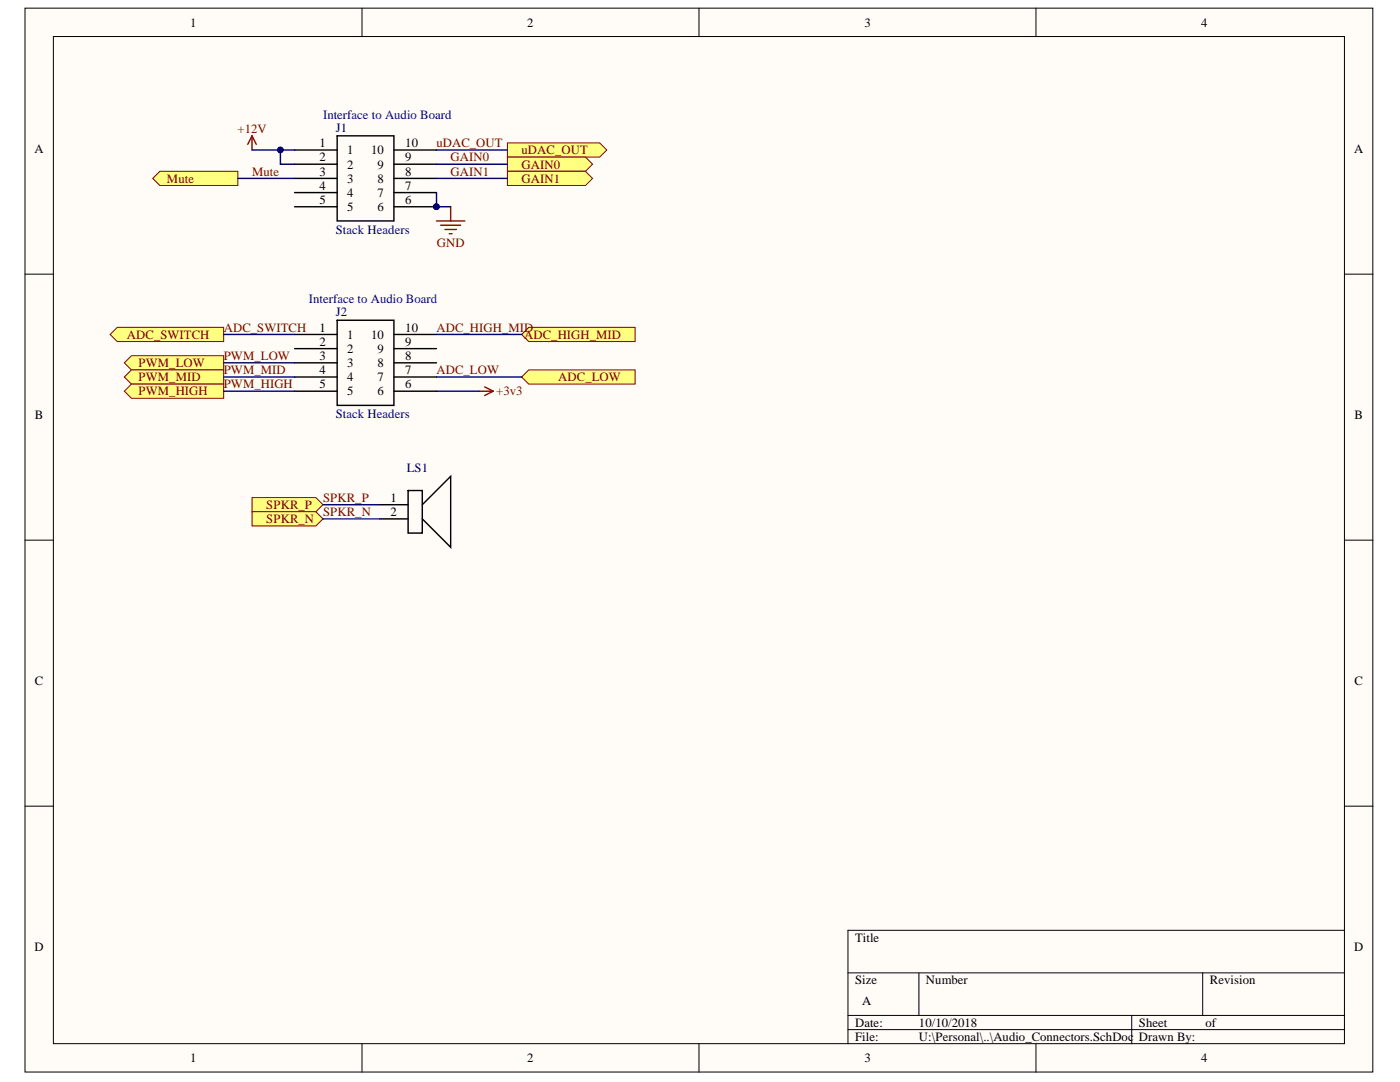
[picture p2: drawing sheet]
<svg xmlns="http://www.w3.org/2000/svg" width="279mm" height="216mm" viewBox="0 0 279 216" stroke-linecap="round" stroke-linejoin="round" font-family="sans-serif">
<g fill="#fffcf8" stroke="#000" stroke-width=".2">
<path d="M5 1.6h269v212.3h-269z"/>
<path d="M10.7 7.3h257.6v201h-257.6z"/>
</g>
<g fill="none" stroke="#000" stroke-width=".2">
<path d="M72.2 1.6v5.7M139.5 1.6v5.7M206.8 1.6v5.7M5 54.7h5.7M268.3 54.7h5.7M5 107.8h5.7M268.3 107.8h5.7M5 160.9h5.7M268.3 160.9h5.7M169.2 194.1h99.1M183.4 194.1v8.5M240 194.1v8.5"/>
<path d="M268.3 185.6h-99.1v22.7M72.2 208.3v5.6M139.5 208.3v5.6M169.2 202.6h99.1M169.2 205.4h99.1M206.8 208.3v5.6M225.9 202.6v5.7"/>
</g>
<g fill="none" stroke="#000" stroke-width=".28">
<path d="M58.8 29.9h8.5M58.8 32.8h8.5M58.8 35.6h8.5M58.8 38.4h8.5M67.3 27.1h11.3v17h-11.3zM78.6 29.9h8.5M78.6 32.8h8.5M78.6 35.6h8.5M78.6 38.4h8.5M58.8 41.3h8.5M78.6 41.3h8.5M58.8 66.7h8.5"/>
<path d="M58.8 69.6h8.5M58.8 72.4h8.5M58.8 75.2h8.5M58.8 78.1h8.5M67.3 63.9h11.3v17h-11.3zM78.6 66.7h8.5M78.6 69.6h8.5M78.6 72.4h8.5M78.6 75.2h8.5M78.6 78.1h8.5"/>
</g>
<circle cx="87.1" cy="41.2" r=".55" fill="#000080" stroke="#000080" stroke-width=".2"/>
<path d="M50.3 27.1l-.9 1.7M50.3 27.1l.8 1.7M50.3 27.1v2.8M87.1 44.1h5.7M88 44.9h3.9M88.8 45.8h2.3M89.7 46.6h.5M89.9 41.3v2.8" fill="none" stroke="#800000" stroke-width=".28"/>
<g fill="#ffff80" stroke="#800000" stroke-width=".2">
<path d="M24.8 72.4l1.4-1.4h18.4v2.8h-18.4z" fill-rule="evenodd"/>
<path d="M24.8 75.2l1.4-1.4h18.4v2.8h-18.4z" fill-rule="evenodd"/>
<path d="M24.8 78.1l1.4-1.5h18.4v2.9h-18.4z" fill-rule="evenodd"/>
</g>
<path d="M81.4 97.9h2.9v8.5h-2.9zM75.8 100.7h5.6M75.8 103.5h5.6M84.3 100.7l5.6-5.7v14.2l-5.6-5.7" fill="none" stroke="#000" stroke-width=".28"/>
<g fill="#ffff80" stroke="#800000" stroke-width=".2">
<path d="M50.3 99.3h12.7l1.5 1.4-1.5 1.4h-12.7z" fill-rule="evenodd"/>
<path d="M50.3 102.1h12.7l1.5 1.4-1.5 1.5h-12.7z" fill-rule="evenodd"/>
<path d="M101.3 28.5h18.4l1.4 1.4-1.4 1.5h-18.4z" fill-rule="evenodd"/>
<path d="M101.3 31.4h15.5l1.5 1.4-1.5 1.4h-15.5z" fill-rule="evenodd"/>
<path d="M101.3 34.2h15.5l1.5 1.4-1.5 1.4h-15.5z" fill-rule="evenodd"/>
<path d="M30.5 35.6l1.4-1.4h15.6v2.8h-15.6z" fill-rule="evenodd"/>
</g>
<path d="M95.6 78.1h2.8M96.7 77.2l1.7 .9M98.4 78.1l-1.7 .8" fill="none" stroke="#800000" stroke-width=".28"/>
<g fill="#ffff80" stroke="#800000" stroke-width=".2">
<path d="M22 66.7l1.4-1.4h21.2v2.9h-21.2z" fill-rule="evenodd"/>
<path d="M104.1 66.7l1.4-1.4h21.3v2.9h-21.3z" fill-rule="evenodd"/>
<path d="M104.1 75.2l1.4-1.4h21.3v2.8h-21.3z" fill-rule="evenodd"/>
</g>
<g fill="none" stroke="#000080" stroke-width=".28">
<path d="M47.5 35.6h11.3M50.3 29.9h8.5M56 29.9v2.9h2.8M87.1 38.4v2.9h2.8M87.1 29.9h14.2M87.1 35.6h14.2M87.1 32.8h14.2M44.6 72.4h14.2M44.6 75.2h14.2M44.6 78.1h14.2M44.6 66.7h14.2M87.1 75.2h17"/>
<path d="M87.1 78.1h8.5M87.1 66.7h17M64.5 100.7h11.3M64.5 103.5h11.3"/>
</g>
<g fill="#000080" stroke="#000080" stroke-width=".2">
<circle cx="55.9" cy="29.9" r=".55"/>
<circle cx="87.1" cy="41.2" r=".55"/>
</g>
<g font-size="2.5">
<text x="38" y="5.3">1</text>
<text x="105.2" y="5.3">2</text>
<text x="172.5" y="5.3">3</text>
<text x="239.7" y="5.3">4</text>
<text x="63.8" y="29.4">1</text>
<text x="80.9" y="29.4">10</text>
<text x="6.9" y="30.4">A</text>
<text x="63.8" y="32.2">2</text>
<text x="63.8" y="35">3</text>
<text x="69.3" y="30.8">1</text>
<text x="69.3" y="33.6">2</text>
<text x="74.1" y="30.8">10</text>
<text x="75.3" y="33.6">9</text>
<text x="80.9" y="35">8</text>
<text x="80.9" y="32.2">9</text>
<text x="270.2" y="30.4">A</text>
<text x="63.8" y="37.9">4</text>
<text x="63.8" y="40.7">5</text>
<text x="69.3" y="36.5">3</text>
<text x="69.3" y="39.3">4</text>
<text x="75.3" y="39.3">7</text>
<text x="75.3" y="36.5">8</text>
<text x="80.9" y="40.7">6</text>
<text x="80.9" y="37.9">7</text>
<text x="69.3" y="42.1">5</text>
<text x="75.3" y="42.1">6</text>
<text x="63.8" y="66.2">1</text>
<text x="63.8" y="69">2</text>
<text x="63.8" y="71.9">3</text>
<text x="69.3" y="67.6">1</text>
<text x="69.3" y="70.4">2</text>
<text x="74.1" y="67.6">10</text>
<text x="75.3" y="70.4">9</text>
<text x="80.9" y="71.9">8</text>
<text x="80.9" y="69">9</text>
<text x="80.9" y="66.2">10</text>
<text x="63.8" y="74.7">4</text>
<text x="63.8" y="77.5">5</text>
<text x="69.3" y="73.2">3</text>
<text x="69.3" y="76.1">4</text>
<text x="75.3" y="76.1">7</text>
<text x="75.3" y="73.2">8</text>
<text x="80.9" y="77.5">6</text>
<text x="80.9" y="74.7">7</text>
<text x="7" y="83.5">B</text>
<text x="69.3" y="78.9">5</text>
<text x="75.3" y="78.9">6</text>
<text x="270.3" y="83.5">B</text>
<text x="77.9" y="100.2">1</text>
<text x="77.9" y="103">2</text>
<text x="7" y="136.6">C</text>
<text x="270.3" y="136.6">C</text>
<text x="6.9" y="189.7">D</text>
<text x="170.6" y="187.9">Title</text>
<text x="270.2" y="189.7">D</text>
<text x="170.6" y="196.4">Size</text>
<text x="184.8" y="196.4">Number</text>
<text x="241.5" y="196.4">Revision</text>
<text x="172.1" y="200.6">A</text>
<text x="170.6" y="204.9">Date:</text>
<text x="170.6" y="207.7">File:</text>
<text x="183.4" y="204.9">10/10/2018</text>
<text x="183.4" y="207.7">U:\Personal\..\Audio_Connectors.SchDoc</text>
<text x="227.3" y="204.9">Sheet</text>
<text x="227.3" y="207.7">Drawn By:</text>
<text x="240.6" y="204.9">of</text>
<text x="38" y="212">1</text>
<text x="105.2" y="212">2</text>
<text x="172.5" y="212">3</text>
<text x="239.7" y="212">4</text>
</g>
<g font-size="2.5" fill="#000080">
<text x="64.5" y="23.7">Interface to Audio Board</text>
<text x="67" y="26.3">J1</text>
<text x="67" y="46.7">Stack Headers</text>
<text x="61.6" y="60.5">Interface to Audio Board</text>
<text x="67" y="63.1">J2</text>
<text x="67" y="83.4">Stack Headers</text>
<text x="81.2" y="94.2">LS1</text>
</g>
<g font-size="2.5" fill="#800000">
<text x="47.4" y="26.5">+12V</text>
<text x="87.1" y="29.4">uDAC_OUT</text>
<text x="50.3" y="35">Mute</text>
<text x="89.9" y="35">GAIN1</text>
<text x="89.9" y="32.2">GAIN0</text>
<text x="104.1" y="30.8">uDAC_OUT</text>
<text x="104.1" y="33.6">GAIN0</text>
<text x="33.3" y="36.5">Mute</text>
<text x="104.1" y="36.5">GAIN1</text>
<text x="87.2" y="49.2">GND</text>
<text x="25.3" y="67.6">ADC_SWITCH</text>
<text x="44.6" y="71.9">PWM_LOW</text>
<text x="44.6" y="66.2">ADC_SWITCH</text>
<text x="87.1" y="66.2">ADC_HIGH_MID</text>
<text x="104.6" y="67.6">ADC_HIGH_MID</text>
<text x="27.7" y="73.2">PWM_LOW</text>
<text x="27.7" y="76.1">PWM_MID</text>
<text x="44.6" y="77.5">PWM_HIGH</text>
<text x="44.6" y="74.7">PWM_MID</text>
<text x="87.1" y="74.7">ADC_LOW</text>
<text x="111.4" y="76.1">ADC_LOW</text>
<text x="27.7" y="78.9">PWM_HIGH</text>
<text x="99" y="78.9">+3v3</text>
<text x="53.1" y="101.6">SPKR_P</text>
<text x="64.5" y="100.2">SPKR_P</text>
<text x="53.1" y="104.4">SPKR_N</text>
<text x="64.5" y="103">SPKR_N</text>
</g>
</svg>
